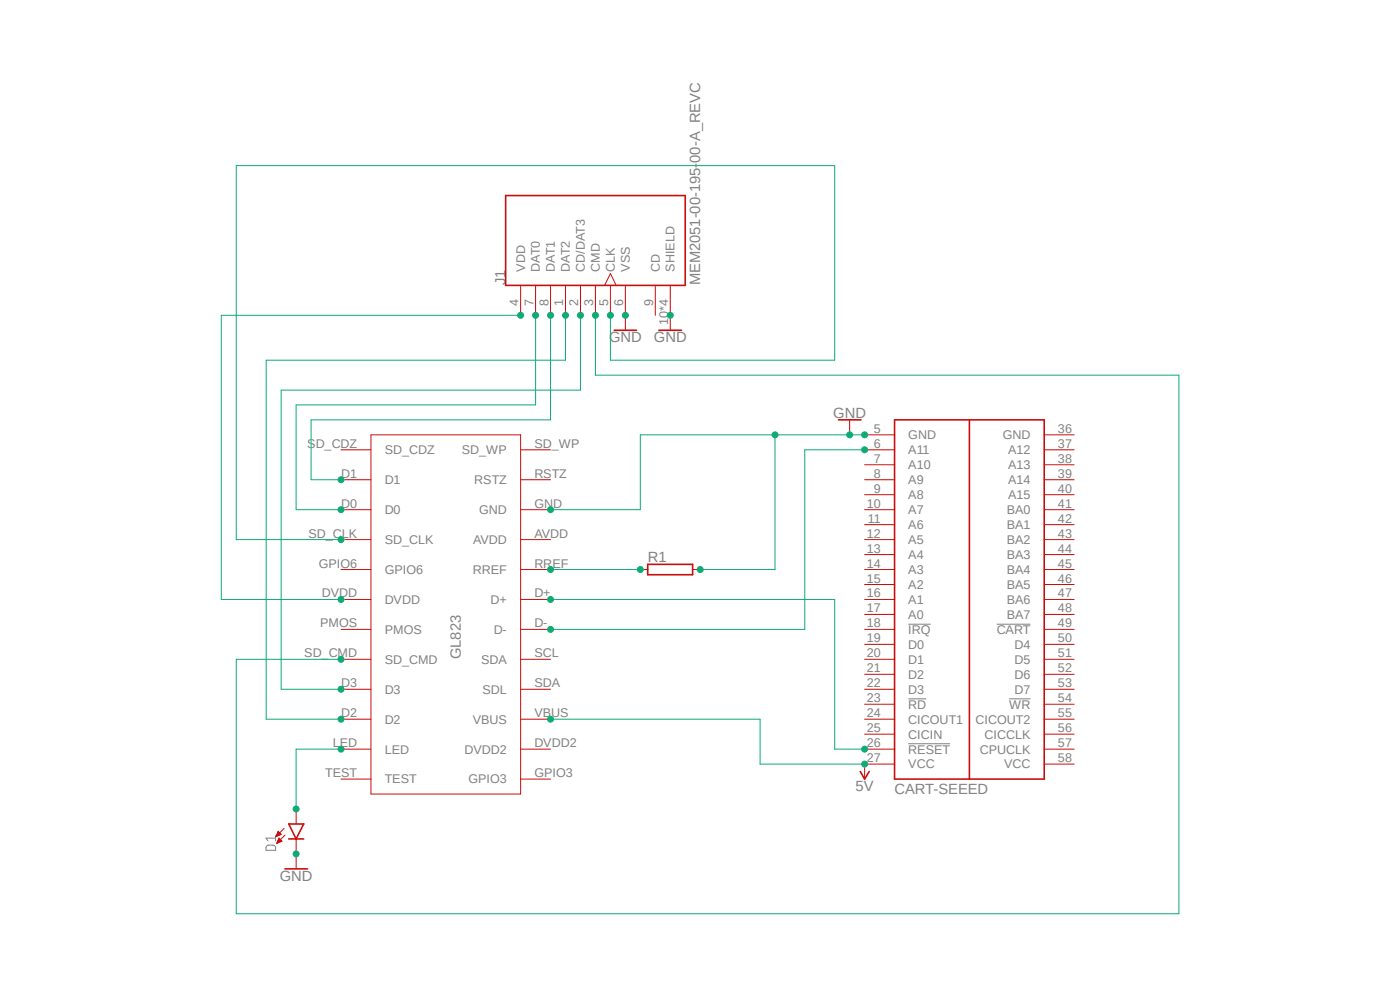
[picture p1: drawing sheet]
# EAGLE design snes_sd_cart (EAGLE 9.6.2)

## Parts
D1  LED-3MM-NO_SILK  [LED_3MM-NS]
J1  MEM2051-00-195-00-A_REVC  [GCT_MEM2051-00-195-00-A_REVC]
R1  RAC01  [AC01]
U$1  CART-SEEED  [CART-50MM]
U$2  GL823  [GL823]

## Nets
5V: U$1.27(VCC) U$2.VBUS
GND: D1.K(C) J1.6(VSS) J1.10(SHIELD) J1.11(SHIELD) J1.12(SHIELD) J1.13(SHIELD) R1.2 U$1.5(GND) U$2.GND
N$1: J1.7(DAT0) U$2.D0
N$2: J1.8(DAT1) U$2.D1
N$3: J1.1(DAT2) U$2.D2
N$4: J1.2(CD/DAT3) U$2.D3
N$5: J1.3(CMD) U$2.SD_CMD
N$6: J1.5(CLK) U$2.SD_CLK
N$7: R1.1 U$2.RREF
N$8: J1.4(VDD) U$2.DVDD
N$9: U$1.26(!RESET) U$2.D+
N$10: U$1.6(A11) U$2.D-
N$11: D1.A U$2.LED
Unconnected: J1.9(CD) U$1.7(A10) U$1.8(A9) U$1.9(A8) U$1.10(A7) U$1.11(A6) U$1.12(A5) U$1.13(A4) U$1.14(A3) U$1.15(A2) U$1.16(A1) U$1.17(A0) U$1.18(!IRQ) U$1.19(D0) U$1.20(D1) U$1.21(D2) U$1.22(D3) U$1.23(!RD) U$1.24(CICOUT1) U$1.25(CICIN) U$1.37(A12) U$1.38(A13) U$1.39(A14) U$1.40(A15) U$1.41(BA0) U$1.42(BA1) U$1.43(BA2) U$1.44(BA3) U$1.45(BA4) U$1.46(BA5) U$1.47(BA6) U$1.48(BA7) U$1.49(!CART) U$1.50(D4) U$1.51(D5) U$1.52(D6) U$1.53(D7) U$1.54(!WR) U$1.55(CICOUT2) U$1.56(CICCLK) U$1.57(CPUCLK) U$2.AVDD U$2.DVDD2 U$2.GPIO3 U$2.GPIO6 U$2.PMOS U$2.RSTZ U$2.SCL(SDA) U$2.SD_CDZ U$2.SD_WP U$2.SDA(SDL) U$2.TEST

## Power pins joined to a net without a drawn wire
GND: U$1.36(GND)
VCC: U$1.58(VCC)

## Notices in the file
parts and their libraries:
SparkFun-PowerSymbols: Licensing: Creative Commons ShareAlike 4.0 International - https://creativecommons.org/licenses/by-sa/4.0
